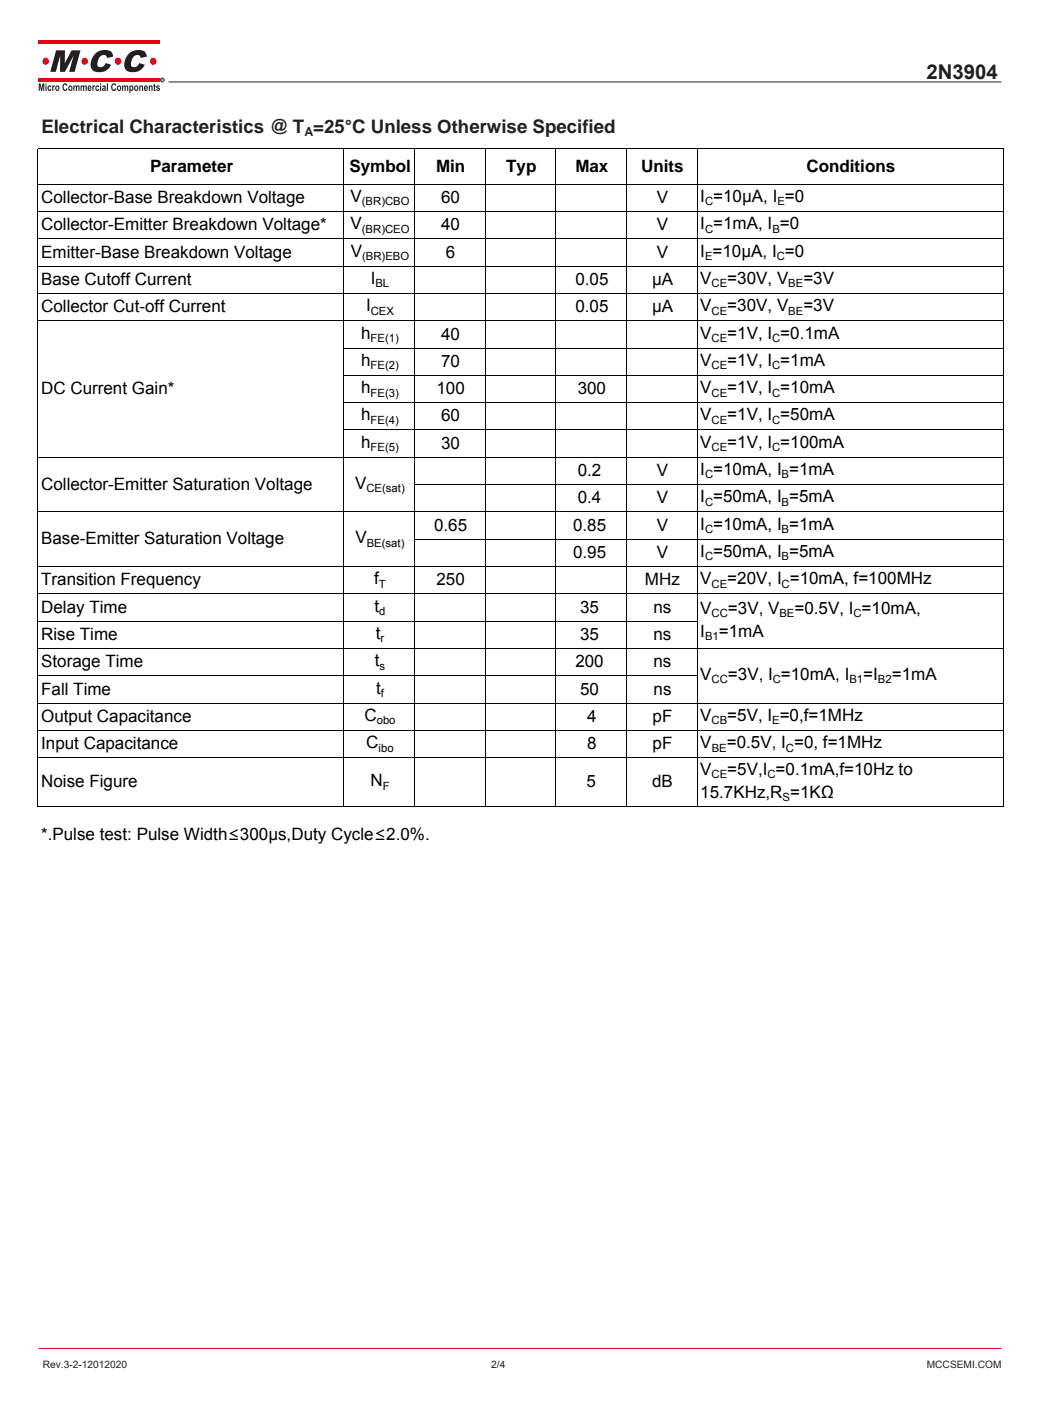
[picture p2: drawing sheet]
<svg xmlns="http://www.w3.org/2000/svg" width="216mm" height="291mm" viewBox="0 0 216 291" stroke-linecap="round" stroke-linejoin="round" font-family="sans-serif">
<g fill="#e30213">
<path d="M8 8.3h25.2v.8h-25.2z"/>
<path d="M8 16.2h25.2v.8h-25.2z"/>
</g>
<g fill="#231f20">
<path d="M8 17.3h.4l.2 1.1 .2-1.1h.4v1.6h-.2v-1.2l-.3 1.2h-.2l-.2-1.2v1.2h-.3zM9.5 17.3h.2v.3h-.2zM9.5 17.8h.2v1.1h-.2zM10 17.9l.4-.2 .3 .4h-.2l-.1-.1a.32 .32 0 0 0-.3 .3 .32 .32 0 0 0 .3 .3l.1-.2 .2 .1a.46 .46 0 0 1-.6 .3 .46 .46 0 0 1-.2-.7zM10.8 17.8h.3v.1l.1-.2 .2 .1-.1 .2-.2 .1v.8h-.3zM11.6 17.9a.51 .51 0 0 1 .8 .4 .51 .51 0 0 1-.8 .4l-.1-.4zM11.8 18.1v.5a.29 .29 0 0 0 .3-.3 .29 .29 0 0 0-.3-.2zM13.2 17.4l.5-.1 .3 .5h-.2l-.2-.2a.53 .53 0 0 0-.4 .5 .53 .53 0 0 0 .4 .5l.2-.3 .2 .1a.55 .55 0 0 1-.7 .5 .55 .55 0 0 1-.3-.8zM14.3 17.9a.51 .51 0 0 1 .8 .4 .51 .51 0 0 1-.8 .4l-.1-.4zM14.5 18.1v.5a.29 .29 0 0 0 .3-.3 .29 .29 0 0 0-.3-.2zM15.2 17.8h.3v.1l.2-.2a.27 .27 0 0 0 .3 .2 .27 .27 0 0 0 .2-.2l.3 .2v1h-.2l-.1-.9-.2 .1v.8h-.2l-.2-.9-.1 .1v.8h-.3zM16.7 17.8h.3v.1l.2-.2a.27 .27 0 0 0 .3 .2 .27 .27 0 0 0 .2-.2l.3 .2v1h-.2l-.1-.9-.2 .1v.8h-.2l-.2-.9-.1 .1v.8h-.3zM18.3 17.9a.44 .44 0 0 1 .6-.1 .44 .44 0 0 1 .1 .6h-.6l.1 .3 .5-.1a.42 .42 0 0 1-.5 .3 .42 .42 0 0 1-.3-.6zM18.5 18l-.1 .2h.4l-.1-.2zM19.2 17.8h.2v.1l.1-.2 .2 .1v.2l-.2 .1-.1 .8h-.2zM19.9 17.9l.5-.2 .2 .4h-.2l-.1-.1a.32 .32 0 0 0-.3 .3 .32 .32 0 0 0 .3 .3l.1-.2 .2 .1a.46 .46 0 0 1-.6 .3 .46 .46 0 0 1-.2-.7zM20.8 17.3h.2v.3h-.2zM20.8 17.8h.2v1.1h-.2zM21.3 17.8a.37 .37 0 0 1 .5-.1 .37 .37 0 0 1 .2 .5v.7l-.2-.1a.35 .35 0 0 1-.6-.2 .35 .35 0 0 1 .4-.4l.1-.2-.5 .1zM21.4 18.5a.2 .2 0 0 0 .4 0 .2 .2 0 0 0-.4 0zM22.2 17.3h.2v1.6h-.2zM23.4 17.4l.5-.1 .2 .5h-.2l-.2-.2a.53 .53 0 0 0-.4 .5 .53 .53 0 0 0 .4 .5l.2-.3 .2 .1a.55 .55 0 0 1-.7 .5 .55 .55 0 0 1-.3-.8zM24.4 17.9a.51 .51 0 0 1 .8 .4 .51 .51 0 0 1-.8 .4l-.1-.4zM24.6 18.1l.1 .5a.29 .29 0 0 0 .3-.3 .29 .29 0 0 0-.4-.2zM25.4 17.8h.2v.1l.2-.2a.27 .27 0 0 0 .3 .2 .27 .27 0 0 0 .3-.2l.2 .2v1h-.2l-.1-.9-.2 .1v.8h-.2l-.1-.9-.2 .1v.8h-.2zM26.9 17.8h.2v.1a.37 .37 0 0 1 .5-.1 .37 .37 0 0 1 .1 .5 .38 .38 0 0 1-.1 .5 .38 .38 0 0 1-.5-.1v.6h-.2zM27.2 18a.32 .32 0 0 0-.1 .4 .32 .32 0 0 0 .3 .2l.1-.4zM28 17.9a.51 .51 0 0 1 .7 .4 .51 .51 0 0 1-.7 .4l-.2-.4zM28.1 18.1l.1 .5a.29 .29 0 0 0 .3-.3 .29 .29 0 0 0-.4-.2zM28.9 17.8h.2v.1l.2-.1a.32 .32 0 0 1 .3 0 .32 .32 0 0 1 .1 .4v.7h-.2v-.8l-.1-.1-.2 .1v.8h-.3zM30 17.9a.44 .44 0 0 1 .6-.1 .44 .44 0 0 1 .1 .6h-.6l.1 .3 .5-.1a.42 .42 0 0 1-.5 .3 .42 .42 0 0 1-.3-.6zM30.2 18l-.1 .2h.4l-.1-.2zM30.9 17.8h.2v.1l.1-.1a.32 .32 0 0 1 .4 0 .32 .32 0 0 1 .1 .4v.7h-.2l-.1-.8-.1-.1-.2 .1v.8h-.2zM31.9 17.5l.3-.1v.4h.1v.2h-.1l.1 .9-.3-.1-.1-.8h-.1zM32.5 17.8l.5-.1 .2 .3-.4-.1-.1 .2a.43 .43 0 0 1 .5 .3 .43 .43 0 0 1-.4 .5l-.3-.1-.1-.2h.6l-.5-.4z"/>
<path d="M11.7 10.5h1.8v2.7l1.4-2.7h1.8l-1.2 4.4h-1.1l.9-3.4-1.8 3.4h-1v-3.4l-.9 3.4h-1.1zM19.7 11.2a2.69 2.69 0 0 1 3.5-.3l.3 .9-1.3 .2a.7 .7 0 0 0-.4-.6 .7 .7 0 0 0-.8 .2 1.98 1.98 0 0 0-.6 2.2 1.12 1.12 0 0 0 1.6-.7l1.1 .4a2.62 2.62 0 0 1-4 1 2.74 2.74 0 0 1 .6-3.3zM26.7 11.2a2.69 2.69 0 0 1 3.5-.3l.3 .9-1.3 .2a.7 .7 0 0 0-.5-.6 .7 .7 0 0 0-.7 .2 1.98 1.98 0 0 0-.6 2.2 1.12 1.12 0 0 0 1.6-.7l1.1 .4a2.62 2.62 0 0 1-4 1 2.74 2.74 0 0 1 .6-3.3z"/>
</g>
<g fill="#e30213">
<circle cx="31.8" cy="12.7" r=".7"/>
<circle cx="24.5" cy="12.7" r=".7"/>
<circle cx="17.6" cy="12.7" r=".7"/>
<circle cx="9.5" cy="12.7" r=".7"/>
</g>
<circle cx="33.7" cy="16.6" r=".38" fill="none" stroke="#231f20" stroke-width=".21"/>
<path d="M33.6 16.4h.2v.2l.1 .2-.2-.2-.1 .2zM33.6 16.4v.2l.2-.1z" fill="#231f20"/>
<path d="M35 17h173" fill="none" stroke="#231f20" stroke-width=".21"/>
<path d="M8 280.1h200" fill="none" stroke="#e30213" stroke-width=".21"/>
<g fill="none" stroke="#000" stroke-width=".21">
<path d="M7.9 30.9h200.4l.1 136.6h-200.5zM7.9 38.3h200.5M71.4 30.9v136.6M86.1 30.9v136.6M100.8 30.9v136.6M115.4 30.9v136.6M130.1 30.9v136.6M144.8 30.9v136.6M7.9 43.9h200.5M7.9 49.6h200.5M7.9 55.3h200.5M7.9 60.9h200.5"/>
<path d="M7.9 66.6h200.5M71.5 72.3h136.9M71.5 78h136.9M7.9 95h200.5M71.5 83.6h136.9M71.5 89.3h136.9M7.9 106.3h200.5M7.9 117.7h200.5M86.1 100.7h122.3M86.1 112h122.3M7.9 123.3h200.5M7.9 129h136.9"/>
<path d="M7.9 134.7h200.5M7.9 140.4h136.9M7.9 146h200.5M7.9 151.7h200.5M7.9 157.4h200.5"/>
</g>
<text font-size="4.2" fill="#231f20" x="192.4" y="16.5">2N3904</text>
<text font-size="3.9" fill="#231f20" x="8.6" y="27.6">Electrical Characteristics @ T =25°C Unless Otherwise Specified</text>
<g font-size="3.5">
<text x="31.2" y="35.7">Parameter</text>
<text x="72.6" y="35.7">Symbol</text>
<text x="90.6" y="35.7">Min</text>
<text x="105.1" y="35.7">Typ</text>
<text x="119.5" y="35.7">Max</text>
<text x="133.2" y="35.7">Units</text>
<text x="167.5" y="35.7">Conditions</text>
<text x="72.8" y="42">V</text>
<text x="145.4" y="42">I =10µA, I =0</text>
<text x="8.5" y="42.2">Collector-Base Breakdown Voltage</text>
<text x="8.5" y="47.8">Collector-Emitter Breakdown Voltage*</text>
<text x="72.8" y="47.6">V</text>
<text x="91.6" y="47.8">40</text>
<text x="91.6" y="42.2">60</text>
<text x="136.4" y="42.2">V</text>
<text x="136.4" y="47.8">V</text>
<text x="145.5" y="47.6">I =1mA, I =0</text>
<text x="8.5" y="53.5">Emitter-Base Breakdown Voltage</text>
<text x="72.9" y="53.3">V</text>
<text x="92.6" y="53.5">6</text>
<text x="136.4" y="53.5">V</text>
<text x="145.5" y="53.3">I =10µA, I =0</text>
<text x="8.5" y="59.2">Base Cutoff Current</text>
<text x="77" y="59">I</text>
<text x="119.5" y="59.2">0.05</text>
<text x="135.4" y="59.2">µA</text>
<text x="145.5" y="59">V</text>
<text x="151.1" y="59">=30V, V</text>
<text x="166.8" y="59">=3V</text>
<text x="8.5" y="64.9">Collector Cut-off Current</text>
<text x="76" y="64.6">I</text>
<text x="119.5" y="64.9">0.05</text>
<text x="135.4" y="64.9">µA</text>
<text x="145.5" y="64.6">V</text>
<text x="151.1" y="64.6">=30V, V</text>
<text x="166.8" y="64.6">=3V</text>
<text x="75" y="70.3">h</text>
<text x="91.6" y="70.5">40</text>
<text x="145.4" y="70.3">V</text>
<text x="151.1" y="70.3">=1V, I =0.1mA</text>
<text x="75" y="76">h</text>
<text x="91.6" y="76.2">70</text>
<text x="145.4" y="76">V</text>
<text x="151.1" y="76">=1V, I =1mA</text>
<text x="8.5" y="81.9">DC Current Gain*</text>
<text x="75" y="81.7">h</text>
<text x="90.6" y="81.9">100</text>
<text x="120" y="81.9">300</text>
<text x="145.5" y="81.7">V</text>
<text x="151.1" y="81.7">=1V, I =10mA</text>
<text x="75" y="87.3">h</text>
<text x="91.6" y="87.5">60</text>
<text x="145.4" y="87.3">V</text>
<text x="151.1" y="87.3">=1V, I =50mA</text>
<text x="75" y="93">h</text>
<text x="91.6" y="93.2">30</text>
<text x="145.4" y="93">V</text>
<text x="151.1" y="93">=1V, I =100mA</text>
<text x="8.5" y="101.7">Collector-Emitter Saturation Voltage</text>
<text x="73.8" y="101.5">V</text>
<text x="120" y="98.9">0.2</text>
<text x="136.4" y="98.9">V</text>
<text x="145.4" y="98.7">I =10mA, I =1mA</text>
<text x="120" y="104.6">0.4</text>
<text x="136.4" y="104.6">V</text>
<text x="145.5" y="104.4">I =50mA, I =5mA</text>
<text x="8.5" y="113.1">Base-Emitter Saturation Voltage</text>
<text x="73.8" y="112.9">V</text>
<text x="90.2" y="110.2">0.65</text>
<text x="119" y="110.2">0.85</text>
<text x="136.4" y="110.2">V</text>
<text x="145.4" y="110">I =10mA, I =1mA</text>
<text x="119" y="115.9">0.95</text>
<text x="136.4" y="115.9">V</text>
<text x="145.4" y="115.7">I =50mA, I =5mA</text>
<text x="8.5" y="121.6">Transition Frequency</text>
<text x="77.7" y="121.4">f</text>
<text x="90.6" y="121.6">250</text>
<text x="134" y="121.6">MHz</text>
<text x="145.5" y="121.4">V</text>
<text x="151.1" y="121.4">=20V, I =10mA, f=100MHz</text>
<text x="8.5" y="127.3">Delay Time</text>
<text x="77.8" y="127">t</text>
<text x="120.5" y="127.3">35</text>
<text x="135.7" y="127.3">ns</text>
<text x="145.5" y="127.5">V</text>
<text x="151.2" y="127.5">=3V, V</text>
<text x="165" y="127.5">=0.5V, I =10mA,</text>
<text x="8.5" y="132.9">Rise Time</text>
<text x="78.1" y="132.7">t</text>
<text x="120.5" y="132.9">35</text>
<text x="135.7" y="132.9">ns</text>
<text x="145.5" y="132.3">I</text>
<text x="149.3" y="132.3">=1mA</text>
<text x="8.5" y="138.6">Storage Time</text>
<text x="77.8" y="138.4">t</text>
<text x="119.5" y="138.6">200</text>
<text x="135.7" y="138.6">ns</text>
<text x="145.4" y="141.2">V</text>
<text x="151.2" y="141.2">=3V, I =10mA, I</text>
<text x="179.3" y="141.2">=I</text>
<text x="185.2" y="141.2">=1mA</text>
<text x="8.5" y="149.9">Output Capacitance</text>
<text x="8.5" y="144.3">Fall Time</text>
<text x="75.7" y="149.7">C</text>
<text x="78.1" y="144.1">t</text>
<text x="120.5" y="144.3">50</text>
<text x="122" y="149.9">4</text>
<text x="135.5" y="149.9">pF</text>
<text x="135.7" y="144.3">ns</text>
<text x="145.5" y="149.7">V</text>
<text x="151.1" y="149.7">=5V, I =0,f=1MHz</text>
<text x="8.5" y="155.6">Input Capacitance</text>
<text x="76.1" y="155.4">C</text>
<text x="122" y="155.6">8</text>
<text x="135.5" y="155.6">pF</text>
<text x="145.5" y="155.4">V</text>
<text x="150.9" y="155.4">=0.5V, I =0, f=1MHz</text>
<text x="145.4" y="160.9">V</text>
<text x="151.1" y="160.9">=5V,I =0.1mA,f=10Hz to</text>
<text x="8.5" y="163.5">Noise Figure</text>
<text x="76.9" y="163.3">N</text>
<text x="121.8" y="163.5">5</text>
<text x="135.4" y="163.5">dB</text>
<text x="145.5" y="165.7">15.7KHz,R =1KΩ</text>
<text x="8.5" y="174.4">*.Pulse test: Pulse Width≤300μs,Duty Cycle≤2.0%.</text>
</g>
<text font-size="2.6" fill="#231f20" x="63.2" y="28.3">A</text>
<g font-size="2.3">
<text x="75.2" y="42.7">(BR)CBO</text>
<text x="146.4" y="42.7">C</text>
<text x="161.5" y="42.7">E</text>
<text x="75.2" y="48.3">(BR)CEO</text>
<text x="75.2" y="54">(BR)EBO</text>
<text x="146.4" y="54">E</text>
<text x="146.4" y="48.3">C</text>
<text x="160.4" y="48.3">B</text>
<text x="161.3" y="54">C</text>
<text x="78" y="59.7">BL</text>
<text x="147.8" y="59.7">CE</text>
<text x="163.7" y="59.7">BE</text>
<text x="77" y="65.3">CEX</text>
<text x="147.8" y="65.3">CE</text>
<text x="163.7" y="65.3">BE</text>
<text x="77" y="71">FE(1)</text>
<text x="147.8" y="71">CE</text>
<text x="160.4" y="71">C</text>
<text x="77" y="76.7">FE(2)</text>
<text x="147.8" y="76.7">CE</text>
<text x="160.4" y="76.7">C</text>
<text x="77" y="82.4">FE(3)</text>
<text x="147.8" y="82.4">CE</text>
<text x="160.4" y="82.4">C</text>
<text x="77" y="88">FE(4)</text>
<text x="147.8" y="88">CE</text>
<text x="160.4" y="88">C</text>
<text x="77" y="93.7">FE(5)</text>
<text x="147.8" y="93.7">CE</text>
<text x="160.4" y="93.7">C</text>
<text x="146.4" y="99.4">C</text>
<text x="162.3" y="99.4">B</text>
<text x="76.1" y="102.2">CE(sat)</text>
<text x="146.4" y="105.1">C</text>
<text x="162.3" y="105.1">B</text>
<text x="76.2" y="113.6">BE(sat)</text>
<text x="146.4" y="110.7">C</text>
<text x="162.3" y="110.7">B</text>
<text x="146.4" y="116.4">C</text>
<text x="162.3" y="116.4">B</text>
<text x="78.7" y="122.1">T</text>
<text x="147.8" y="122.1">CE</text>
<text x="162.3" y="122.1">C</text>
<text x="78.8" y="127.7">d</text>
<text x="147.8" y="128.2">CC</text>
<text x="161.9" y="128.2">BE</text>
<text x="177.3" y="128.2">C</text>
<text x="79" y="133.4">r</text>
<text x="146.4" y="133">B1</text>
<text x="78.8" y="139.1">s</text>
<text x="147.8" y="141.9">CC</text>
<text x="160.5" y="141.9">C</text>
<text x="176.4" y="141.9">B1</text>
<text x="182.3" y="141.9">B2</text>
<text x="79.1" y="144.8">f</text>
<text x="78.2" y="150.4">obo</text>
<text x="147.8" y="150.4">CB</text>
<text x="160.4" y="150.4">E</text>
<text x="78.6" y="156.1">ibo</text>
<text x="147.8" y="161.6">CE</text>
<text x="147.8" y="156.1">BE</text>
<text x="159.4" y="161.6">C</text>
<text x="163.2" y="156.1">C</text>
<text x="79.5" y="164">F</text>
<text x="162.6" y="166.4">S</text>
</g>
<g font-size="2.1" fill="#231f20">
<text x="8.9" y="284.1">Rev.3-2-12012020</text>
<text x="102" y="284.1">2/4</text>
<text x="192.5" y="284.1">MCCSEMI.COM</text>
</g>
</svg>
